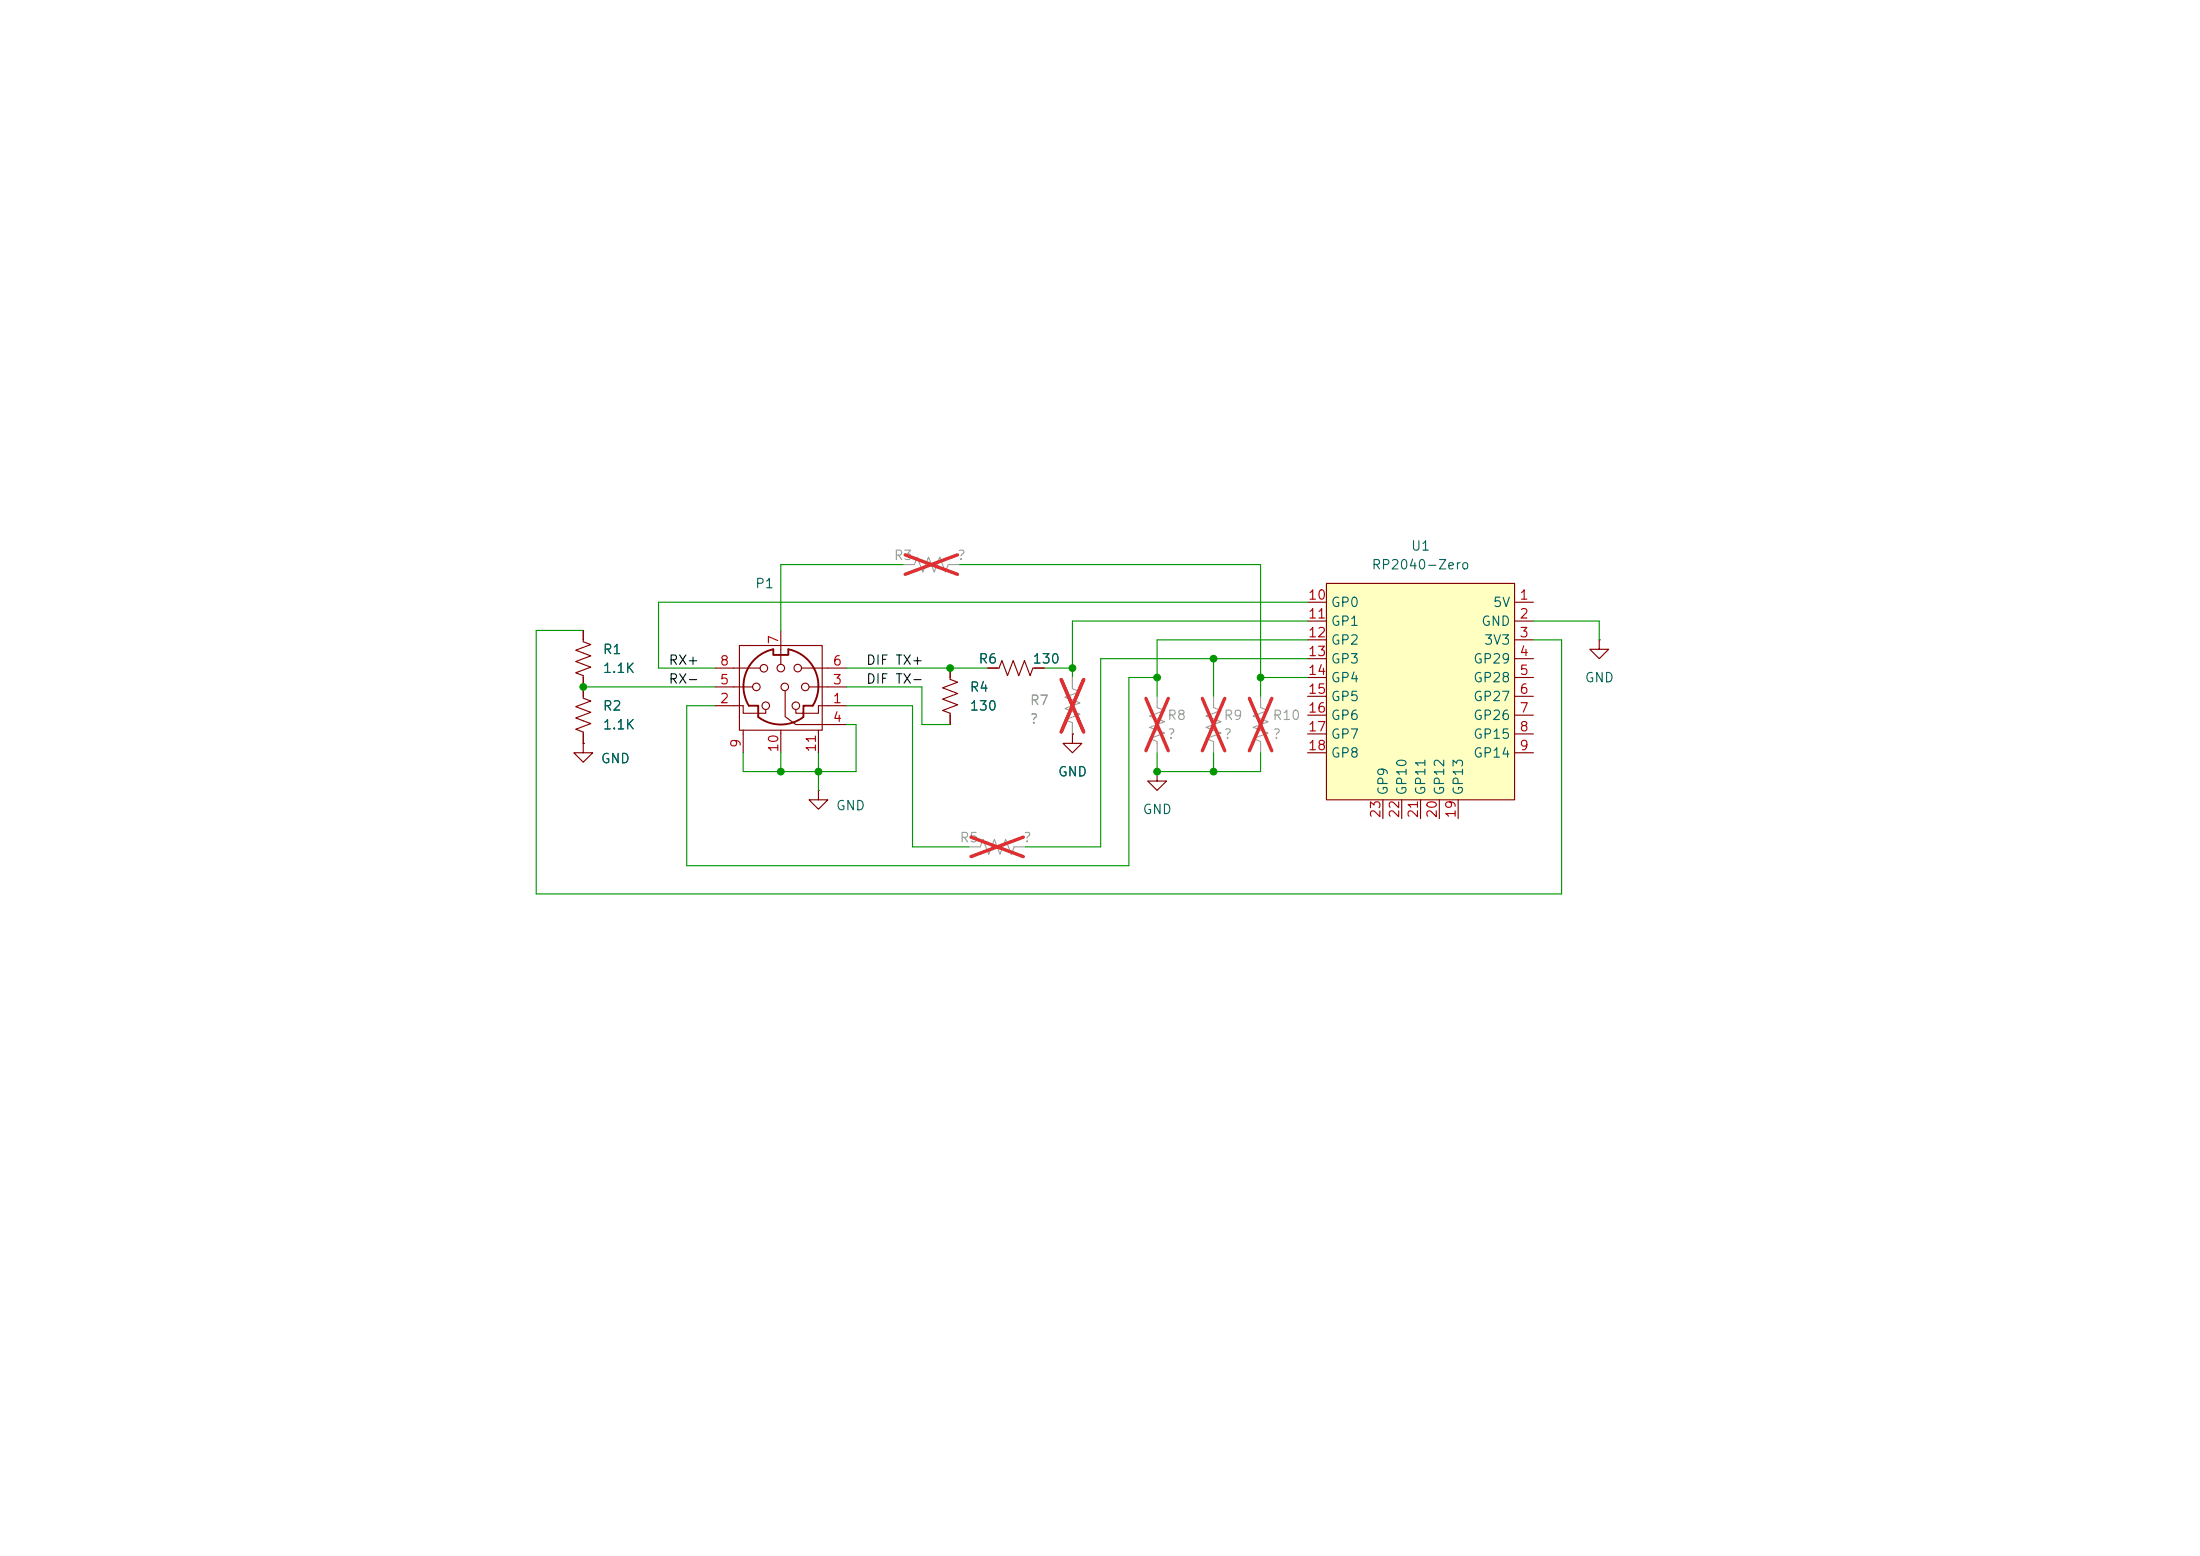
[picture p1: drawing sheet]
<svg xmlns="http://www.w3.org/2000/svg" width="297mm" height="210mm" viewBox="0 0 297 210" stroke-linecap="round" stroke-linejoin="round" font-family="sans-serif">
<path d="M78.7 85.1v1.5l1.1 .4-2.1 .8 2.1 .7-2.1 .8 2.1 .7-2.1 .8 1 .4v3l1.1 .4-2.1 .8 2.1 .7-2.1 .8 2.1 .8-2.1 .7 1 .4v1.5M133.3 90.2h1.6l.4-1 .7 2 .8-2 .7 2 .8-2 .8 2 .3-1h1.6M215.9 86.4v1.2h1.3l-1.3 1.3-1.3-1.3h1.3M215.9 86.4h.1M78.7 100.3v1.3h1.3l-1.3 1.3-1.2-1.3h1.2M78.7 100.3h.1M156.2 104.1v1.3h1.3l-1.3 1.3-1.3-1.3h1.3M156.2 104.1h.1" fill="none" stroke="#840000" stroke-width=".15"/>
<path d="M144.8 91.4v1.6l1 .3-2 .8 2 .8-2 .7 2 .8-2 .8 1 .3v1.6M156.2 94v1.5l1 .4-2 .7 2 .8-2 .8 2 .7-2 .8 1 .4v1.5M163.8 94v1.5l1 .4-2 .7 2 .8-2 .8 2 .7-2 .8 1 .4v1.5M170.2 94v1.5l1 .4-2 .7 2 .8-2 .8 2 .7-2 .8 1 .4v1.5M130.8 114.3h1.5l.4-1 .8 2 .7-2 .8 2 .8-2 .7 2 .4-1h1.5" fill="none" stroke="#a1a1a1" stroke-width=".15"/>
<path d="M143.3 91.7l3 7.1M146.3 91.7l-3 7.1M154.7 94.3l3 7M157.7 94.3l-3 7M162.3 94.3l3 7M165.3 94.3l-3 7M168.7 94.3l3 7M171.7 94.3l-3 7M131.1 113l7.1 2.6M138.2 113l-7.1 2.6" fill="none" stroke="#e12e31" stroke-width=".46"/>
<path d="M179.1 78.7h25.4v29.3h-25.4z" fill="#ffffc2"/>
<g fill="none" stroke="#840000" stroke-width=".15">
<path d="M179.1 78.7h25.4v29.3h-25.4zM78.7 85.1v1.3M78.7 91.4v2.6M78.7 99.1v1.2M96.5 95.3h3.8v1h3.1v-.5M96.5 92.7h5.1M96.5 90.2h6.1M99.8 87.1h11.2v11.5h-11.2zM100.3 98.6v3M105.4 85.1v4.6M105.4 98.6v3M106 93.2v3.5l1.4 1.1h6.9"/>
<path d="M108.2 90.2h6.1M109.2 92.7h5.1M110.5 98.6v3M114.3 95.3h-3.8v1h-3.1v-.5M128.3 90.2v1.5l1 .4-2 .7 2 .8-2 .8 2 .7-2 .8 1 .4v1.5M133.3 90.2h1.3M139.7 90.2h1.3M144.8 99.1v1.2h1.2l-1.2 1.3-1.3-1.3h1.3M144.8 99.1h.1M176.5 81.3h2.6M176.5 83.8h2.6M176.5 86.4h2.6"/>
<path d="M176.5 88.9h2.6M176.5 91.4h2.6M176.5 94h2.6M176.5 96.5h2.6M176.5 99.1h2.6M204.5 81.3h2.5M204.5 83.8h2.5M204.5 86.4h2.5M204.5 88.9h2.5M204.5 91.4h2.5M204.5 94h2.5M204.5 96.5h2.5"/>
<path d="M204.5 99.1h2.5M78.7 100.3h.1M110.5 106.7v1.3h1.3l-1.3 1.2-1.3-1.2h1.3M110.5 106.7h.1M176.5 101.6h2.6M186.7 108v2.5M189.2 108v2.5M191.8 108v2.5M194.3 108v2.5M196.8 108v2.5M204.5 101.6h2.5"/>
<circle cx="102.1" cy="92.7" r=".51"/>
<circle cx="103.1" cy="90.2" r=".51"/>
<circle cx="103.4" cy="95.3" r=".51"/>
<circle cx="105.4" cy="90.2" r=".51"/>
<circle cx="105.9" cy="92.7" r=".51"/>
<circle cx="107.4" cy="95.3" r=".51"/>
<circle cx="107.7" cy="90.2" r=".51"/>
<circle cx="108.7" cy="92.7" r=".51"/>
</g>
<path d="M121.9 76.2h1.5l.4-1 .8 2 .7-2 .8 2 .8-2 .7 2 .4-1h1.5M144.8 91.4v1.3M144.8 97.8v1.3" fill="none" stroke="#a1a1a1" stroke-width=".15"/>
<path d="M122.2 74.9l7.1 2.6M129.3 74.9l-7.1 2.6M143.3 91.7l3 7.1M146.3 91.7l-3 7.1" fill="none" stroke="#e12e31" stroke-width=".46"/>
<path d="M101.7 89.2l.7-.6 .7-.5 1.3-.5v.8h2v-.8a5.1 5.1 0 0 1 3.3 7.7h-1.2v1.5a5.1 5.1 0 0 1-6.1 0v-1.5h-1.3a5.1 5.1 0 0 1 .6-6.1z" fill="none" stroke="#840000" stroke-width=".25"/>
<g fill="none" stroke="#009600" stroke-width=".15">
<path d="M121.9 76.2h-16.5v8.9M129.5 76.2h40.7v17.8M78.7 85.1h-6.3v35.6h138.4v-34.3h-3.8M78.7 92.7h17.8M114.3 97.8h1.3v6.3h-15.3v-2.5M114.3 95.3h8.9v19h7.6M114.3 90.2h19M114.3 92.7h10.2v5.1h3.8M141 90.2h3.8M156.2 91.4h-3.8v25.4h-59.7v-21.5h3.8M163.8 88.9v5.1M170.2 91.4h6.3"/>
<path d="M176.5 81.3h-87.6v8.9h7.6M176.5 86.4h-20.3v7.6M176.5 88.9h-27.9v25.4h-10.2M176.5 83.8h-31.7v7.6M207 83.8h8.9v2.6M105.4 101.6v2.5M110.5 101.6v5.1M156.2 101.6v2.5h14v-2.5M163.8 101.6v2.5"/>
</g>
<g fill="#009600" stroke="#009600" stroke-width=".14">
<circle cx="105.4" cy="104.1" r=".46"/>
<circle cx="110.5" cy="104.1" r=".46"/>
<circle cx="78.7" cy="92.7" r=".46"/>
<circle cx="144.8" cy="90.2" r=".46"/>
<circle cx="156.2" cy="91.4" r=".46"/>
<circle cx="170.2" cy="91.4" r=".46"/>
<circle cx="163.8" cy="88.9" r=".46"/>
<circle cx="163.8" cy="104.1" r=".46"/>
<circle cx="156.2" cy="104.1" r=".46"/>
<circle cx="128.3" cy="90.2" r=".46"/>
</g>
<g font-size="1.3" fill="#989898">
<text x="120.6" y="75.9">R3</text>
<text x="129.1" y="75.9">?</text>
<text x="138.9" y="95.5">R7</text>
<text x="138.9" y="98">?</text>
<text x="157.5" y="97.5">R8</text>
<text x="157.5" y="100">?</text>
<text x="165.1" y="97.5">R9</text>
<text x="165.1" y="100">?</text>
<text x="171.7" y="97.5">R10</text>
<text x="171.7" y="100">?</text>
<text x="129.5" y="114">R5</text>
<text x="138" y="114">?</text>
</g>
<g font-size="1.3" fill="#006464">
<text x="185.1" y="77.2">RP2040-Zero</text>
<text x="190.4" y="74.6">U1</text>
<text x="101.9" y="79.7">P1</text>
<text x="179.6" y="82.3">GP0</text>
<text x="201.5" y="82.3">5V</text>
<text x="81.3" y="88.6">R1</text>
<text x="132" y="89.9">R6</text>
<text x="139.3" y="89.9">130</text>
<text x="179.6" y="84.8">GP1</text>
<text x="179.6" y="87.3">GP2</text>
<text x="179.6" y="89.9">GP3</text>
<text x="198.8" y="89.9">GP29</text>
<text x="199.9" y="84.8">GND</text>
<text x="200.3" y="87.3">3V3</text>
<text x="81.3" y="91.1">1.1K</text>
<text x="130.8" y="93.7">R4</text>
<text x="179.6" y="92.4">GP4</text>
<text x="179.6" y="95">GP5</text>
<text x="198.8" y="92.4">GP28</text>
<text x="198.8" y="95">GP27</text>
<text x="213.9" y="92.4">GND</text>
<text x="81.3" y="96.2">R2</text>
<text x="81.3" y="98.8">1.1K</text>
<text x="130.8" y="96.2">130</text>
<text x="179.6" y="97.5">GP6</text>
<text x="179.6" y="100">GP7</text>
<text x="198.8" y="97.5">GP26</text>
<text x="198.8" y="100">GP15</text>
<text x="81" y="103.3">GND</text>
<text x="142.7" y="105.1">GND</text>
<text x="179.6" y="102.6">GP8</text>
<text x="187.7" y="107.4" transform="rotate(-90 187.7 107.4)">GP9</text>
<text x="190.2" y="107.4" transform="rotate(-90 190.2 107.4)">GP10</text>
<text x="192.7" y="107.4" transform="rotate(-90 192.7 107.4)">GP11</text>
<text x="195.3" y="107.4" transform="rotate(-90 195.3 107.4)">GP12</text>
<text x="197.8" y="107.4" transform="rotate(-90 197.8 107.4)">GP13</text>
<text x="198.8" y="102.6">GP14</text>
<text x="112.8" y="109.7">GND</text>
<text x="154.2" y="110.2">GND</text>
</g>
<g font-size="1.3" fill="#a90000">
<text x="176.5" y="81.3">10</text>
<text x="176.5" y="83.8">11</text>
<text x="205" y="81.3">1</text>
<text x="205" y="83.8">2</text>
<text x="105.4" y="87.1" transform="rotate(-90 105.4 87.1)">7</text>
<text x="176.5" y="86.3">12</text>
<text x="176.5" y="88.9">13</text>
<text x="205" y="86.3">3</text>
<text x="205" y="88.9">4</text>
<text x="97.1" y="95.2">2</text>
<text x="97.1" y="92.7">5</text>
<text x="97.1" y="90.1">8</text>
<text x="112.3" y="95.2">1</text>
<text x="112.3" y="92.7">3</text>
<text x="112.3" y="90.1">6</text>
<text x="176.5" y="91.4">14</text>
<text x="176.5" y="94">15</text>
<text x="205" y="91.4">5</text>
<text x="205" y="94">6</text>
<text x="100.3" y="101" transform="rotate(-90 100.3 101)">9</text>
<text x="105.4" y="101.6" transform="rotate(-90 105.4 101.6)">10</text>
<text x="110.5" y="101.6" transform="rotate(-90 110.5 101.6)">11</text>
<text x="112.3" y="97.8">4</text>
<text x="176.5" y="96.5">16</text>
<text x="176.5" y="99">17</text>
<text x="176.5" y="101.6">18</text>
<text x="205" y="96.5">7</text>
<text x="205" y="99">8</text>
<text x="205" y="101.6">9</text>
<text x="186.7" y="110.5" transform="rotate(-90 186.7 110.5)">23</text>
<text x="189.2" y="110.5" transform="rotate(-90 189.2 110.5)">22</text>
<text x="191.7" y="110.5" transform="rotate(-90 191.7 110.5)">21</text>
<text x="194.3" y="110.5" transform="rotate(-90 194.3 110.5)">20</text>
<text x="196.8" y="110.5" transform="rotate(-90 196.8 110.5)">19</text>
</g>
<g font-size="1.3" fill="#0f0f0f">
<text x="90.2" y="92.6">RX-</text>
<text x="90.2" y="90">RX+</text>
<text x="116.8" y="90">DIF TX+</text>
<text x="116.8" y="92.6">DIF TX-</text>
</g>
</svg>
